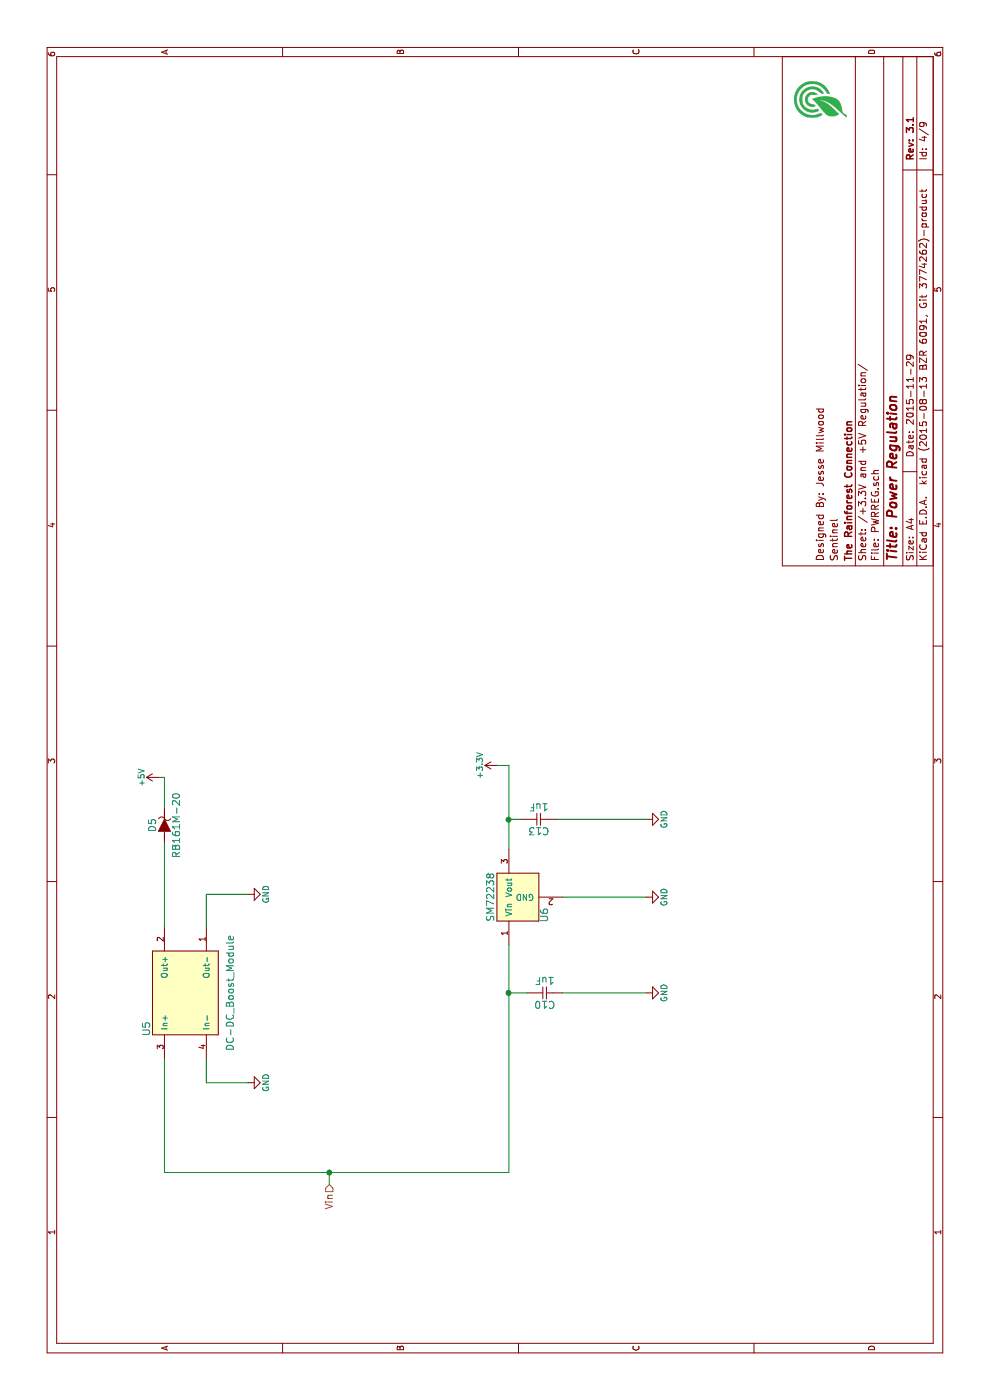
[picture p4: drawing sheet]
EESchema Schematic File Version 2
LIBS:power
LIBS:device
LIBS:transistors
LIBS:conn
LIBS:linear
LIBS:regul
LIBS:74xx
LIBS:cmos4000
LIBS:adc-dac
LIBS:memory
LIBS:xilinx
LIBS:microcontrollers
LIBS:dsp
LIBS:microchip
LIBS:analog_switches
LIBS:motorola
LIBS:texas
LIBS:intel
LIBS:audio
LIBS:interface
LIBS:digital-audio
LIBS:philips
LIBS:display
LIBS:cypress
LIBS:siliconi
LIBS:opto
LIBS:atmel
LIBS:contrib
LIBS:valves
LIBS:JICs
LIBS:Microcontrolers
LIBS:Jdevices
LIBS:JMech
LIBS:Mainboard-cache
EELAYER 25 0
EELAYER END
$Descr A4 11693 8268
encoding utf-8
Sheet 4 9
Title "Power Regulation"
Date "2015-11-29"
Rev "3.1"
Comp "The Rainforest Connection"
Comment1 "Sentinel"
Comment2 "Designed By: Jesse Millwood"
Comment3 ""
Comment4 ""
$EndDescr
Text HLabel 1800 2750 0    60   Input ~ 0
Vin
Wire Wire Line
	1900 1375 1900 4250
Wire Wire Line
	1800 2750 1900 2750
Connection ~ 1900 2750
$Comp
L SM72238 U6
U 1 1
P 4200 4250
F 0 "U6" H 4050 3950 60  0000 C CNN
F 1 "SM72238" H 4200 4400 60  0000 C CNN
F 2 "TO_SOT_Packages_SMD:TO-252-2Lead" H 4200 4250 60  0001 C CNN
F 3 "" H 4200 4250 60  0000 C CNN
F 4 "DigiKey" H 4200 4250 60  0001 C CNN "Distributor"
F 5 "296-39811-5-ND " H 4200 4250 60  0001 C CNN "Distributor #"
	1    4200 4250
	1    0    0    -1  
$EndComp
Wire Wire Line
	1900 4250 3800 4250
Wire Wire Line
	4200 4700 4200 5400
$Comp
L GND #PWR28
U 1 1
P 4200 5400
F 0 "#PWR28" H 4200 5150 50  0001 C CNN
F 1 "GND" H 4200 5250 50  0000 C CNN
F 2 "" H 4200 5400 60  0000 C CNN
F 3 "" H 4200 5400 60  0000 C CNN
	1    4200 5400
	1    0    0    -1  
$EndComp
$Comp
L Cap C13
U 1 1
P 4850 4500
F 0 "C13" H 4850 4400 60  0000 C CNN
F 1 "1uF" H 4850 4600 60  0000 C CNN
F 2 "Capacitors_SMD:C_0805_HandSoldering" H 4850 4500 60  0001 C CNN
F 3 "" H 4850 4500 60  0000 C CNN
F 4 "1276-1275-1-ND" H 4850 4500 60  0001 C CNN "Distributor #"
F 5 "DigiKey" H 4850 4500 60  0001 C CNN "Distributor"
	1    4850 4500
	0    1    1    0   
$EndComp
$Comp
L Cap C10
U 1 1
P 3400 4550
F 0 "C10" H 3400 4450 60  0000 C CNN
F 1 "1uF" H 3400 4650 60  0000 C CNN
F 2 "Capacitors_SMD:C_0805_HandSoldering" H 3400 4550 60  0001 C CNN
F 3 "" H 3400 4550 60  0000 C CNN
F 4 "1276-1275-1-ND" H 3400 4550 60  0001 C CNN "Distributor #"
F 5 "DigiKey" H 3400 4550 60  0001 C CNN "Distributor"
	1    3400 4550
	0    1    1    0   
$EndComp
Wire Wire Line
	3400 4400 3400 4250
Connection ~ 3400 4250
Wire Wire Line
	4600 4250 5300 4250
Wire Wire Line
	5300 4250 5300 4150
Wire Wire Line
	4850 4350 4850 4250
Connection ~ 4850 4250
$Comp
L GND #PWR30
U 1 1
P 4850 5400
F 0 "#PWR30" H 4850 5150 50  0001 C CNN
F 1 "GND" H 4850 5250 50  0000 C CNN
F 2 "" H 4850 5400 60  0000 C CNN
F 3 "" H 4850 5400 60  0000 C CNN
	1    4850 5400
	1    0    0    -1  
$EndComp
Wire Wire Line
	4850 5400 4850 4650
Wire Wire Line
	3400 4700 3400 5400
$Comp
L GND #PWR27
U 1 1
P 3400 5400
F 0 "#PWR27" H 3400 5150 50  0001 C CNN
F 1 "GND" H 3400 5250 50  0000 C CNN
F 2 "" H 3400 5400 60  0000 C CNN
F 3 "" H 3400 5400 60  0000 C CNN
	1    3400 5400
	1    0    0    -1  
$EndComp
$Comp
L +3.3V #PWR32
U 1 1
P 5300 4150
F 0 "#PWR32" H 5300 4000 50  0001 C CNN
F 1 "+3.3V" H 5300 4290 50  0000 C CNN
F 2 "" H 5300 4150 60  0000 C CNN
F 3 "" H 5300 4150 60  0000 C CNN
	1    5300 4150
	1    0    0    -1  
$EndComp
Wire Wire Line
	5200 1375 5200 1325
$Comp
L +5V #PWR31
U 1 1
P 5200 1325
F 0 "#PWR31" H 5200 1175 50  0001 C CNN
F 1 "+5V" H 5200 1465 50  0000 C CNN
F 2 "" H 5200 1325 60  0000 C CNN
F 3 "" H 5200 1325 60  0000 C CNN
	1    5200 1325
	1    0    0    -1  
$EndComp
$Comp
L Diode-Shottky D5
U 1 1
P 4800 1375
F 0 "D5" H 4800 1475 60  0000 C CNN
F 1 "RB161M-20" H 4800 1275 60  0000 C CNN
F 2 "Diodes_SMD:SOD-123" H 4800 1375 60  0001 C CNN
F 3 "" H 4800 1375 60  0000 C CNN
F 4 "DigiKey" H 4800 1375 60  0001 C CNN "Distributor"
F 5 "RB161M-20CT-ND" H 4800 1375 60  0001 C CNN "Distributor #"
	1    4800 1375
	1    0    0    -1  
$EndComp
Wire Wire Line
	4950 1375 5200 1375
$Comp
L DC-DC_Boost_Module U5
U 1 1
P 3400 1525
F 0 "U5" H 3100 1825 60  0000 C CNN
F 1 "DC-DC_Boost_Module" H 3400 1125 60  0000 C CNN
F 2 "RFCx:DC-DC_Boost_Module" H 3400 1525 60  0001 C CNN
F 3 "" H 3400 1525 60  0000 C CNN
F 4 "DigiKey" H 3400 1525 60  0001 C CNN "Distributor"
F 5 "~" H 3400 1525 60  0001 C CNN "Distributor #"
	1    3400 1525
	1    0    0    -1  
$EndComp
Wire Wire Line
	1900 1375 2850 1375
Wire Wire Line
	3950 1375 4650 1375
Wire Wire Line
	2850 1725 2650 1725
Wire Wire Line
	2650 1725 2650 2075
$Comp
L GND #PWR26
U 1 1
P 2650 2075
F 0 "#PWR26" H 2650 1825 50  0001 C CNN
F 1 "GND" H 2650 1925 50  0000 C CNN
F 2 "" H 2650 2075 60  0000 C CNN
F 3 "" H 2650 2075 60  0000 C CNN
	1    2650 2075
	1    0    0    -1  
$EndComp
$Comp
L GND #PWR29
U 1 1
P 4225 2075
F 0 "#PWR29" H 4225 1825 50  0001 C CNN
F 1 "GND" H 4225 1925 50  0000 C CNN
F 2 "" H 4225 2075 60  0000 C CNN
F 3 "" H 4225 2075 60  0000 C CNN
	1    4225 2075
	1    0    0    -1  
$EndComp
Wire Wire Line
	4225 2075 4225 1725
Wire Wire Line
	4225 1725 3950 1725
$EndSCHEMATC
